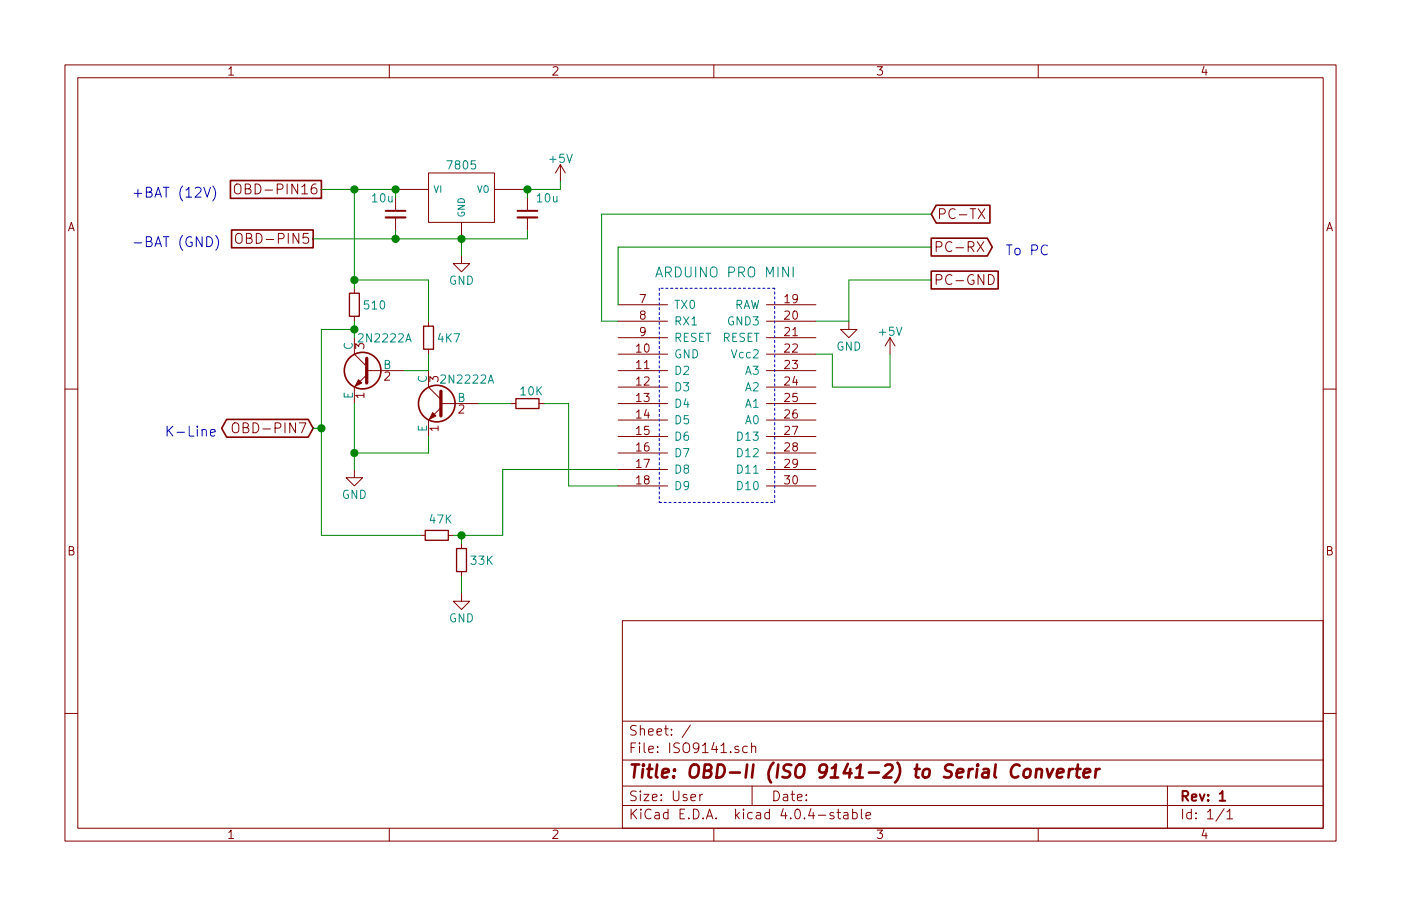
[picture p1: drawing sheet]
<svg xmlns="http://www.w3.org/2000/svg" width="216mm" height="140mm" viewBox="0 0 216 140" stroke-linecap="round" stroke-linejoin="round" font-family="sans-serif">
<g fill="none" stroke="#840000" stroke-width=".15">
<path d="M10 10h195.9v119.7h-195.9zM12 12h191.9v115.7h-191.9zM60 10v2M110 10v2M160 10v2M36.2 28.6a.5 .5 0 0 1 .6-.2 .5 .5 0 0 1 .3 .5v.8a.53 .53 0 0 1-.6 .2 .53 .53 0 0 1-.4-.5zM36.4 36.2a.5 .5 0 0 1 .6-.2 .5 .5 0 0 1 .3 .5v.8a.53 .53 0 0 1-.6 .2 .53 .53 0 0 1-.4-.5zM61 29.2h5M61 30.5v1.9M61 33.5v2.1M66 26.7h10.2v7.6h-10.2zM71.1 39.4v1.2h1.3l-1.3 1.3-1.3-1.3h1.3"/>
<path d="M71.1 34.3v2.5M76.2 29.2h5.1M81.3 30.5v1.9M81.3 33.5v2.1M86.4 25.4l-.8 1.3M86.4 25.4v2.5M86.4 25.4l.7 1.3M150.6 37.3l1 1.5M150.7 32.2l1.1 1.5M151.6 37.3l-1 1.5M151.8 32.2l-1.1 1.5M10 60h2"/>
<path d="M54.6 44.5v.7M54.6 48.8v.7M54.6 52.1v2.5l1.9 1.9M55.2 59.1l-.5 .5M56.5 57.2h5.7M56.5 57.8l-1.9 1.9v2.5M66 57.2v2.5l1.9 1.9M66 49.5v.8M66 53.8v.8M95.2 47h7.7M95.2 49.5h7.7M95.2 52.1h7.7"/>
<path d="M95.2 54.6h7.7M95.2 57.2h7.7M95.2 59.7h7.7M118.1 47h7.6M118.1 49.5h7.6M118.1 52.1h7.6M118.1 54.6h7.6M118.1 57.2h7.6M118.1 59.7h7.6M130.8 49.5v1.3h1.3l-1.3 1.3-1.3-1.3h1.3M137.2 52.1l-.8 1.2M137.2 52.1v2.5"/>
<path d="M137.2 52.1l.7 1.2M152.3 42.3a.77 .77 0 0 1 .9 .8 .77 .77 0 0 1-.9 .8zM203.9 60h2M36 65.3a.5 .5 0 0 1 .5-.1 .5 .5 0 0 1 .3 .5v.8a.53 .53 0 0 1-.6 .2 .53 .53 0 0 1-.4-.5v-.5zM54.6 72.4v1.3h1.3l-1.3 1.2-1.3-1.2h1.3M66.7 64.1l-.5 .5M67.9 62.2h5.8M67.9 62.9l-1.9 1.9v2.5M78.7 62.2h.8M83.1 62.2h.7M95.2 74.9h7.7M95.2 62.2h7.7"/>
<path d="M95.2 64.8h7.7M95.2 67.3h7.7M95.2 69.9h7.7M95.2 72.4h7.7M118.1 74.9h7.6M118.1 62.2h7.6M118.1 64.8h7.6M118.1 67.3h7.6M118.1 69.9h7.6M118.1 72.4h7.6M64.8 82.6h.7M69.1 82.6h.7"/>
<path d="M71.1 91.4v1.3h1.3l-1.3 1.3-1.3-1.3h1.3M71.1 83.8v.8M71.1 88.1v.8M95.9 95.7h108v32h-108zM10 110h2M95.9 117.2h108M95.9 111.2h108M106.4 111.8l-1.3 1.9M115.2 115.1h-.5l-.2 .2v.6l.2 .2 .5-.1M115.8 115.2a.38 .38 0 0 1 .7 .1v.8M115.8 114.6v1.5M203.9 110h2"/>
<path d="M60 127.7v2M95.9 124.2h108M95.9 121.2h108M107.8 122.5v1M108.3 122.5l-.3 .1-.2 .2M110 127.7v2M115.9 121.2v3M128.5 125.3a.37 .37 0 0 0-.6 .2l.1 .2 .5 .1v.2l-.2 .3-.4-.1M129 125.3h.5M129.2 124.8v1.3l.3 .2M130 125.3h.6l.1 1M130.7 125.6l-.5 .1-.2 .2v.3l.2 .1 .5-.1"/>
<path d="M131.4 125.3a.48 .48 0 0 1 .6 .1v.7a.48 .48 0 0 1-.6 .1M131.4 124.8v1.5M132.7 124.8v1.3l.2 .2M133.5 125.8l.7-.2-.1-.3h-.4l-.2 .2v.7h.6M160 127.7v2M179.9 121.2v6.5M188.6 124.7l-1.2 1.9M189.1 125.2l.4-.4v1.5M189.1 126.3h.8"/>
</g>
<path d="M59.4 32.5h3.1M79.8 32.5h3M188 123.5h.8" fill="none" stroke="#840000" stroke-width=".3"/>
<g fill="none" stroke="#840000" stroke-width=".41">
<path d="M157.1 118.1a.71 .71 0 0 0-1.1 .3 .98 .98 0 0 0 .3 1.5l.6-.2M157.9 118.7a.51 .51 0 0 1 .5-.2 .51 .51 0 0 1 .4 .4l-.1 .6a.54 .54 0 0 1-.5 .4 .54 .54 0 0 1-.5-.4zM159.7 118.7a.52 .52 0 0 1 .9 .1l-.1 1.1M159.7 118.6l-.1 1.3M161.3 118.6l.4 1.3 .6-1.3M162.9 119.2l1-.2-.1-.4h-.6l-.3 .2-.1 .8 .1 .2 .2 .1 .6-.1M164.8 118.6l-.2 1.3M165.4 118.6a.54 .54 0 0 0-.7 .3M165.8 118.6h.7M166.1 117.9l-.2 1.7 .1 .2 .4 .1M167 119.2l1-.2-.1-.4h-.5l-.3 .2-.1 .8v.2l.2 .1 .6-.1M168.9 118.6l-.1 1.3"/>
<path d="M169.5 118.6a.54 .54 0 0 0-.6 .3"/>
</g>
<g fill="none" stroke="#840000" stroke-width=".25">
<path d="M35.5 27.8h14v2.8h-14zM35.7 35.5h12.6v2.7h-12.6zM143.5 36.7h8.6l.8 1.4-.8 1.4h-8.6zM144.3 31.6h8.3v2.8h-8.3l-.8-1.4zM143.5 41.8h10.3v2.8h-10.3zM34.9 64.7h12.6l.8 1.3-.8 1.4h-12.6l-.7-1.4z"/>
<circle cx="55.9" cy="57.1" r="2.82"/>
<circle cx="67.3" cy="62.2" r="2.82"/>
</g>
<path d="M59.4 33.5h3.1M79.8 33.5h3" fill="none" stroke="#840000" stroke-width=".33"/>
<path d="M31.4 28.9l.5 1.5 .5-1.5M31.9 36.5a.77 .77 0 0 1 .8 .8 .77 .77 0 0 1-.8 .7zM32.8 28.7a1.75 1.75 0 0 1 0 2.3M33.2 36.3a1.75 1.75 0 0 1 0 2.3M32.4 66.7l.8-.1-.1-.3-.4-.1-.3 .2 .1 .8h.6" fill="none" stroke="#0000c2" stroke-width=".15"/>
<path d="M53.8 45.2h1.6v3.6h-1.6zM65.3 50.3h1.5v3.5h-1.5zM79.5 61.5h3.6v1.5h-3.6zM65.5 81.8h3.6v1.5h-3.6zM70.4 84.6h1.5v3.5h-1.5z" fill="none" stroke="#840000" stroke-width=".2"/>
<path d="M56.5 55.2v3.9M67.9 60.3v3.8" fill="none" stroke="#840000" stroke-width=".51"/>
<g fill="#840000" stroke="#840000" stroke-width=".15">
<path d="M55.2 58.5l.6 .6-1.1 .5z"/>
<path d="M66.7 63.6l.5 .5-1 .5z"/>
</g>
<g fill="none" stroke="#008400" stroke-width=".15">
<path d="M49.5 29.2h11.5v1.3M54.6 29.2v15.3M61 35.6v1.2M71.1 36.8v2.6M81.3 35.6v1.2h-33M86.4 27.9v1.3h-5.1v1.3M143.5 33h-50.8v16.5h2.5M143.5 38.1h-48.3v8.9M54.6 49.5v2.6M54.6 43.2h11.4v6.3M54.6 50.8h-5.1v31.8h15.3M66 54.6v2.6h-3.8"/>
<path d="M125.7 54.6h2.6v5.1h8.9v-5.1M143.5 43.2h-12.7v6.3h-5.1M48.3 66h1.2M54.6 62.2v10.2M66 67.3v2.6h-11.4M73.7 62.2h5M83.8 62.2h3.8v12.7h7.6M95.2 72.4h-17.7v10.2h-7.7M71.1 82.6v1.2M71.1 88.9v2.5"/>
</g>
<g fill="#008400" stroke="#008400" stroke-width=".25">
<circle cx="61" cy="36.8" r=".51"/>
<circle cx="61" cy="29.2" r=".51"/>
<circle cx="81.3" cy="29.2" r=".51"/>
<circle cx="71.1" cy="36.8" r=".51"/>
<circle cx="54.6" cy="29.2" r=".51"/>
<circle cx="71.1" cy="82.6" r=".51"/>
<circle cx="54.6" cy="69.9" r=".51"/>
<circle cx="54.6" cy="43.2" r=".51"/>
<circle cx="54.6" cy="50.8" r=".51"/>
<circle cx="49.5" cy="66" r=".51"/>
</g>
<path d="M101.6 44.5v33M119.4 44.5h-17.8M101.6 77.5h17.8M119.4 77.5v-33" fill="none" stroke="#0000c2" stroke-width=".15" stroke-dasharray=".3 .4"/>
<text font-size="2.8" fill="#840000" x="96.9" y="120">Title: OBD-II (ISO 9141-2) to Serial Converter</text>
<g font-size="2.1" fill="#840000">
<text x="37.8" y="30">OBD-PIN16</text>
<text x="144.4" y="33.8">PC-TX</text>
<text x="37.7" y="37.6">OBD-PIN5</text>
<text x="143.9" y="38.9">PC-RX</text>
<text x="143.9" y="43.9">PC-GND</text>
<text x="37.2" y="66.8">OBD-PIN7</text>
<text x="96.9" y="113.4">Sheet: /</text>
<text x="96.9" y="116.1">File: ISO9141.sch</text>
<text x="96.9" y="123.5">Size: User</text>
<text x="118.9" y="123.5">Date:</text>
<text x="181.9" y="123.5">Rev: 1</text>
<text x="96.9" y="126.3">KiCad E.D.A. kicad 4.0.4-stable</text>
<text x="181.9" y="126.3">Id: 1/1</text>
</g>
<g font-size="2.1" fill="#0000c2">
<text x="20.3" y="30.5">+BAT (12V)</text>
<text x="20.3" y="38.1">-BAT (GND)</text>
<text x="154.9" y="39.4">To PC</text>
<text x="25.4" y="67.3">K-Line</text>
</g>
<text font-size="2.1" fill="#008484" x="101.7" y="42.8">ARDUINO PRO MINI</text>
<g font-size="1.8" fill="#840000">
<text x="35" y="11.6">1</text>
<text x="85" y="11.6">2</text>
<text x="135" y="11.6">3</text>
<text x="185" y="11.6">4</text>
<text x="10.4" y="35.6">A</text>
<text x="204.3" y="35.6">A</text>
<text x="98.6" y="46.7">7</text>
<text x="121" y="46.7">19</text>
<text x="56.1" y="53.8" transform="rotate(-90 56.1 53.8)">3</text>
<text x="98.6" y="49.3">8</text>
<text x="98.6" y="51.8">9</text>
<text x="121" y="49.3">20</text>
<text x="121" y="51.8">21</text>
<text x="59.2" y="58.7">2</text>
<text x="67.6" y="58.9" transform="rotate(-90 67.6 58.9)">3</text>
<text x="98.1" y="54.4">10</text>
<text x="98.1" y="56.9">11</text>
<text x="98.1" y="59.4">12</text>
<text x="121" y="54.4">22</text>
<text x="121" y="56.9">23</text>
<text x="121" y="59.4">24</text>
<text x="56.1" y="61.4" transform="rotate(-90 56.1 61.4)">1</text>
<text x="70.6" y="63.8">2</text>
<text x="98.1" y="62">13</text>
<text x="98.1" y="64.5">14</text>
<text x="121" y="62">25</text>
<text x="121" y="64.5">26</text>
<text x="67.6" y="66.5" transform="rotate(-90 67.6 66.5)">1</text>
<text x="98.1" y="67.1">15</text>
<text x="98.1" y="69.6">16</text>
<text x="121" y="67.1">27</text>
<text x="121" y="69.6">28</text>
<text x="98.1" y="72.1">17</text>
<text x="98.1" y="74.7">18</text>
<text x="121" y="74.7">30</text>
<text x="121" y="72.1">29</text>
<text x="10.4" y="85.6">B</text>
<text x="204.3" y="85.6">B</text>
<text x="35" y="129.3">1</text>
<text x="85" y="129.3">2</text>
<text x="135" y="129.3">3</text>
<text x="185" y="129.3">4</text>
</g>
<g font-size="1.8" fill="#008484">
<text x="69.2" y="26.1">7805</text>
<text x="84.8" y="25.1">+5V</text>
<text x="57.4" y="31.2">10u</text>
<text x="82.8" y="31.2">10u</text>
<text x="56.2" y="47.7">510</text>
<text x="69.2" y="43.9">GND</text>
<text x="103.9" y="47.6">TX0</text>
<text x="112.9" y="47.6">RAW</text>
<text x="54.4" y="54" transform="rotate(-90 54.4 54)">C</text>
<text x="55.5" y="52.8">2N2222A</text>
<text x="67.5" y="52.8">4K7</text>
<text x="103.9" y="50.2">RX1</text>
<text x="103.9" y="52.7">RESET</text>
<text x="111.2" y="52.7">RESET</text>
<text x="112.2" y="50.2">GND3</text>
<text x="135.6" y="51.8">+5V</text>
<text x="59.1" y="56.9">B</text>
<text x="65.8" y="59.1" transform="rotate(-90 65.8 59.1)">C</text>
<text x="68.2" y="59.1">2N2222A</text>
<text x="103.9" y="55.2">GND</text>
<text x="103.9" y="57.8">D2</text>
<text x="113" y="55.2">Vcc2</text>
<text x="114.8" y="57.8">A3</text>
<text x="128.9" y="54.1">GND</text>
<text x="54.4" y="61.5" transform="rotate(-90 54.4 61.5)">E</text>
<text x="70.5" y="62">B</text>
<text x="80.2" y="61">10K</text>
<text x="103.9" y="60.3">D3</text>
<text x="103.9" y="62.9">D4</text>
<text x="103.9" y="65.4">D5</text>
<text x="114.8" y="60.3">A2</text>
<text x="114.8" y="62.9">A1</text>
<text x="114.8" y="65.4">A0</text>
<text x="65.8" y="66.6" transform="rotate(-90 65.8 66.6)">E</text>
<text x="103.9" y="67.9">D6</text>
<text x="103.9" y="70.5">D7</text>
<text x="113.8" y="67.9">D13</text>
<text x="113.8" y="70.5">D12</text>
<text x="52.7" y="76.9">GND</text>
<text x="103.9" y="73">D8</text>
<text x="103.9" y="75.6">D9</text>
<text x="113.8" y="75.6">D10</text>
<text x="113.8" y="73">D11</text>
<text x="66.3" y="80.7">47K</text>
<text x="72.6" y="87.1">33K</text>
<text x="69.2" y="96">GND</text>
</g>
<g font-size="1.4" fill="#008484">
<text x="66.8" y="29.7">VI</text>
<text x="73.4" y="29.7">VO</text>
<text x="71.6" y="33.5" transform="rotate(-90 71.6 33.5)">GND</text>
</g>
</svg>
